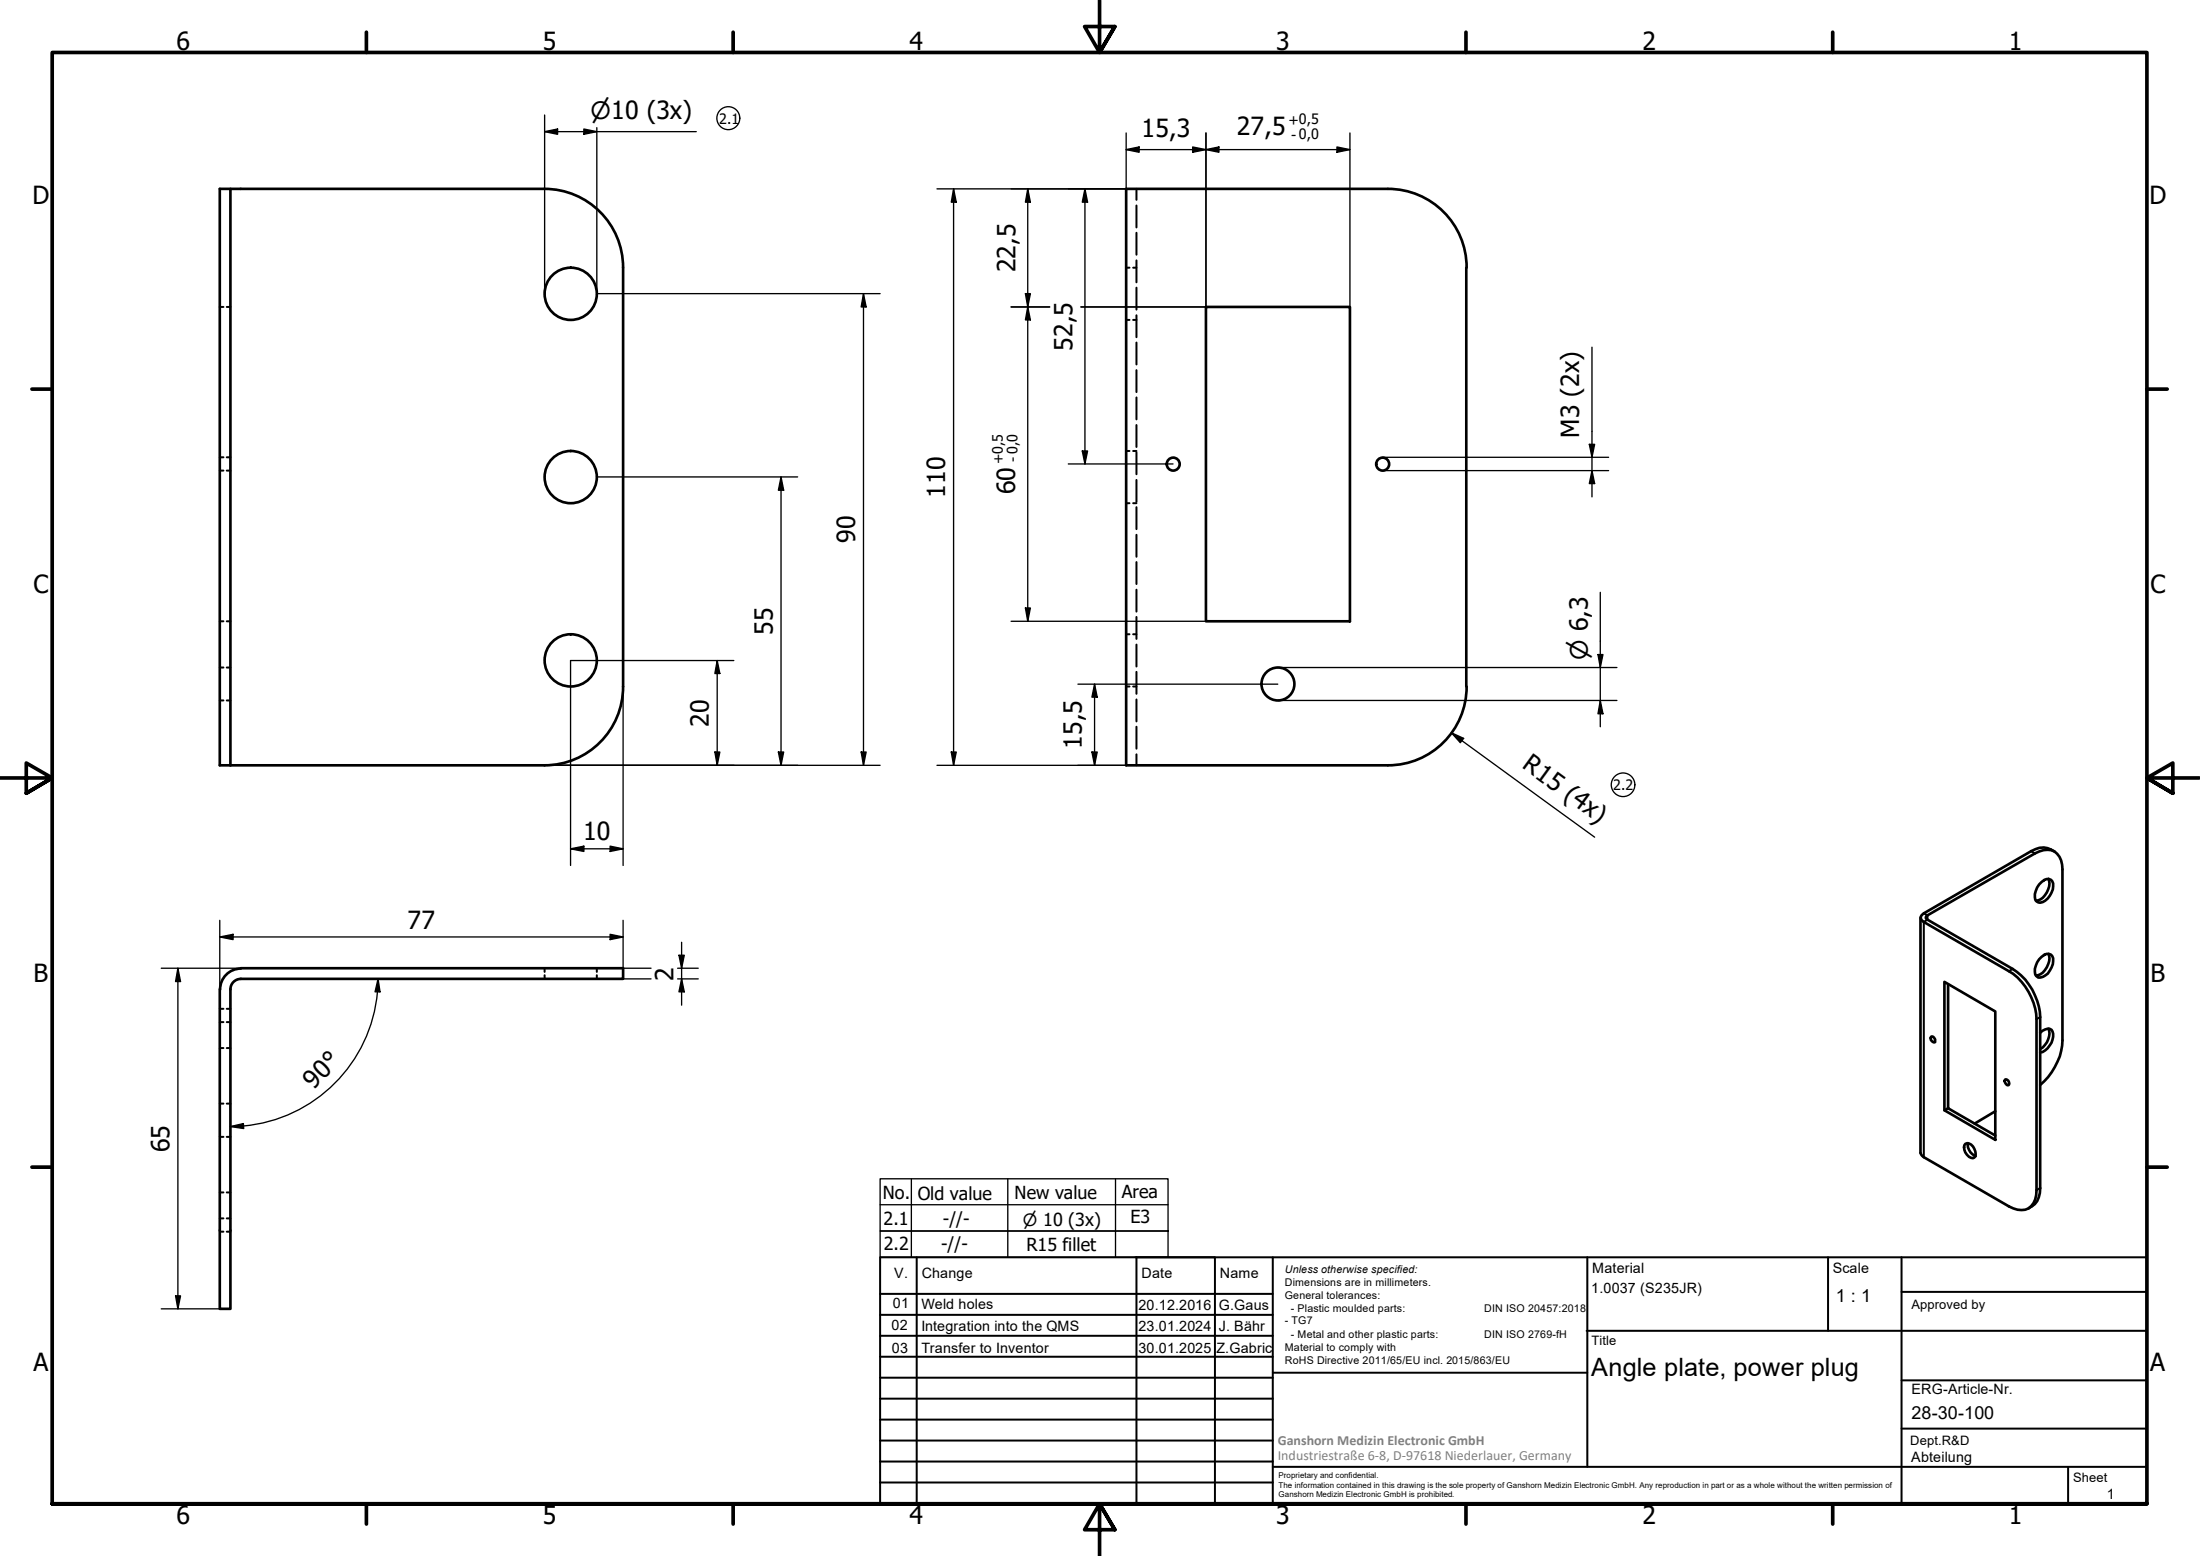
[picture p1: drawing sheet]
<svg xmlns="http://www.w3.org/2000/svg" width="420mm" height="297mm" viewBox="0 0 420 297" stroke-linecap="round" stroke-linejoin="round" font-family="sans-serif">
<!-- layer: Hidden (ISO) -->
<g fill="none" stroke="#000" stroke-width=".38">
<path d="M217 36.1v2M217 39.2v4.2M42 58.6h.7M43.3 58.6h.7M215.1 51.1h.6M216.4 51.1h.6M217 44.4v4.2M217 49.7v4.2M217 54.9v4.2M215.1 61.1h.6M216.4 61.1h.6M217 60.2v4.2"/>
<path d="M217 65.4v4.2M217 70.7v4.2M217 75.9v4.2M42 89.8h.7M42 87.3h.7M43.3 89.8h.7M43.3 87.3h.7M215.1 86.1h.6M215.1 96.1h.6M216.4 86.1h.6M216.4 96.1h.6M217 81.1v4.2"/>
<path d="M217 86.3v4.2M217 91.6v4.2M217 96.8v4.2M42 118.6h.7M43.3 118.6h.7M217 102.1v4.2M217 107.3v4.2M217 112.6v4.2M217 117.8v4.2M42 133.7h.7M42 127.4h.7M43.3 133.7h.7"/>
<path d="M43.3 127.4h.7M215.1 121.1h.6M215.1 131h.6M216.4 121.1h.6M216.4 131h.6M217 123v4.2M217 128.3v4.1M217 133.5v4.2M217 138.7v4.2M217 144v2.1M42 195.1h.7M42 192.6h.7"/>
<path d="M43.3 195.1h.7M43.3 192.6h.7M104 184.8v.7M104 186.2v.7M114 184.8v.7M114 186.2v.7M42 200.1h.7M42 217h.7M42 210.7h.7M43.3 200.1h.7M43.3 217h.7M43.3 210.7h.7"/>
<path d="M42 227.6h.7M42 235.1h.7M42 232.6h.7M43.3 227.6h.7M43.3 235.1h.7M43.3 232.6h.7"/>
</g>
<!-- layer: Visible (ISO) -->
<g fill="none" stroke="#000" stroke-width=".51">
<path d="M42 36.1h62a15 15 0 0 1 15 15v79.9a15 15 0 0 1-15 15.1h-62zM44 36.1v110M265 36.1h-49.9v110h49.9M265.1 36.1a15 15 0 0 1 15 15M230.3 58.6h27.5v60h-27.5zM280 51.1v79.9M280.1 131.1a15 15 0 0 1-15 15M389.4 168.8a1.94 1.94 0 0 1 2.3-.9 1.61 1.61 0 0 1 .3 1.9 3.4 3.4 0 0 1-2.4 2.5 .98 .98 0 0 1-1-1.1 4 4 0 0 1 .8-2.4zM391.2 167.8a3.5 3.5 0 0 1-1.9 4.1h-.5M392.4 162.5a3.7 3.7 0 0 0-4.5 0l-20.5 11.9-.6 .6v.4l.6 .6 16.3 9.4a11.5 11.5 0 0 1 5.2 9.1v32.7a3.5 3.5 0 0 1-2.1 3.7 4.4 4.4 0 0 1-3.1-.6l-16.3-9.4-.3-.3-.3-.5v-44.9M42 188.8v61.1h2v-61.1M46 184.8h73v2.1h-73"/>
<path d="M46 186.9a2 2 0 0 0-2 2M46 184.9a4 4 0 0 0-4 4M368.7 198l.2-.1a.85 .85 0 0 1 .7 1 .73 .73 0 0 1-.9-.9zM371.3 187.4l9.8 5.7v24.5l-9.8-5.7zM372 187.9v23.7l9.1 5.2M389.4 183.1a1.94 1.94 0 0 1 2.3-.9 1.61 1.61 0 0 1 .3 1.9 2.98 2.98 0 0 1-2.7 2.5 1.61 1.61 0 0 1-.5-2.3zM389.6 197.2a1.87 1.87 0 0 1 2.2-.6 2.87 2.87 0 0 1-.8 3.5l-.9 .7-.5 .1M391.2 196.4a3.4 3.4 0 0 1-1.6 3.9M391.2 182.1a3.3 3.3 0 0 1-2.4 4.1M372 211.6l-.7 .3M375.3 218.4a1.53 1.53 0 0 1 2 1.4v.5l-.2 .7a1.59 1.59 0 0 1-1.9-1.5v-.9zM375.9 218.2a2.34 2.34 0 0 0 1.4 2.5"/>
<path d="M381.1 212.1l-4 2.4M382.9 206.1a.65 .65 0 0 1 .7 .3 .65 .65 0 0 1-.1 .8 .85 .85 0 0 1-.6-1.1zM389.6 207.1a12.1 12.1 0 0 0 4.3-8.5v-32.6a3.5 3.5 0 0 0-2.2-3.7 4.4 4.4 0 0 0-3.1 .6l-20.5 11.8-.2 .2-.1 .3 .3 .4 16.3 9.4a11.5 11.5 0 0 1 5.2 9.2v32.6a3.7 3.7 0 0 1-2.2 3.9"/>
<circle cx="109" cy="56.1" r="5"/>
<circle cx="109" cy="91.1" r="5"/>
<circle cx="224.1" cy="88.6" r="1.24"/>
<circle cx="264.1" cy="88.6" r="1.24"/>
<circle cx="109" cy="126.1" r="5"/>
<circle cx="244.1" cy="130.6" r="3.1"/>
</g>
<!-- layer: Visible Narrow (ISO) -->
<path d="M367.4 174.4l.7 .3v.9l-.7 .4v44.9M387.9 162.5l.7 .4M384.4 185l-.7 .4M389.6 194.2l-.7 .3M389.6 226.8l-.7 .4" fill="none" stroke="#000" stroke-width=".38"/>
<!-- layer: Border (ISO) -->
<g fill="none" stroke="#000" stroke-width=".7">
<path d="M70 6.1v3.9M140 6.1v3.9M210 0v10l-2.9-4.9h5.8l-2.9 4.9 2.9-4.9M280 6.1v3.9M350 6.1v3.9M6.1 74.3h3.9M410 74.3h3.9M0 148.5h10l-5-2.8v5.7l5-2.9-5 2.9M420 148.5h-10l5-2.8v5.7l-5-2.9 5 2.9M6.1 222.8h3.9M410 222.8h3.9M10 287.1v-277.1h400v277.1h-400h400"/>
<path d="M70 287.1v3.8M140 287.1v3.8M212.9 292l-2.9-4.9 2.9 4.9h-5.8l2.9-4.9v9.9M280 287.1v3.8M350 287.1v3.8"/>
</g>
<!-- layer: TitleBlock -->
<g fill="none" stroke="#000" stroke-width=".38">
<path d="M168.1 251h75M168.1 247h75M168.1 255h75M168.1 259h75M175.1 240v47M216.9 240h15M217 240v47M232 240v47M243.1 240.1v46.9h-75v-47h241.9v47.1h-167M303 254h107M303.1 240v40M349.1 240v14"/>
<path d="M363.2 240v47.1M363.2 246.6h46.8M168.1 271h75M168.1 263h75M168.1 267h75M168.1 275h75M168.1 279h75M243.1 262.1h60M363.2 272.7h46.8M363.2 263.5h46.8M168.1 283h75M216.9 287h15"/>
<path d="M243.1 280h166.9M395 280.1v7"/>
</g>
<!-- layer: Sketch Geometry (ISO) -->
<g fill="none" stroke="#000" stroke-width=".25">
<path d="M168.1 235h55v5h-55zM168.1 225h55v10h-55zM168.1 230h55M174.1 225v15M192.5 225v15M213 225v15"/>
<circle cx="139.1" cy="22.6" r="2.19"/>
<circle cx="310" cy="149.8" r="2.25"/>
</g>
<!-- layer: Dimension (ISO) -->
<g fill="none" stroke="#000" stroke-width=".25">
<path d="M104 25.1l2.5-.5v1zM104 25.1h29M104 22v34.1M111.5 24.6l2.5 .5-2.5 .5zM114 24.4v31.7h54.1M178.9 36.1h40.2M182.1 36.1l.5 2.5h-.9zM182.1 36.1v110M196.3 36.1l.5 2.5h-1zM196.3 36.1v82.5M207.2 36.1l.5 2.5h-1zM207.2 36.1v52.5"/>
<path d="M215.1 28.6l2.5-.5v1zM215.1 28.6h42.7M215.1 25.4v10.7M227.8 28.1l2.5 .5-2.5 .5zM230.3 28.6l2.5-.5v1zM230.3 25.4v33.2h-23.9M255.3 28.1l2.5 .5-2.5 .5zM257.8 25.4v33.2M164.9 56.1l.5 2.5h-.9zM164.9 56.1v90M193.1 58.6h7.4M195.8 56.1h1l-.5 2.5z"/>
<path d="M196.3 58.6l.5 2.5h-1zM304 66.3v28.6M114 91h38.3M149.2 91l.5 2.6h-1zM149.2 91v55.1M204 88.6h20M206.7 86.1h1l-.5 2.5zM264 89.8h43.2M264 87.3h43.2M303.5 84.8h1l-.5 2.5zM304 89.8l.5 2.5h-1zM193.1 118.6h37.2"/>
<path d="M195.8 116.1h1l-.5 2.5zM305.6 113.1v25.6M119 131v34.2M137 126.1l.5 2.5h-1zM137 126.1v20M140.1 126.1h-31.1v39.1M205.9 130.6h38.1M209 130.6l.5 2.5h-1zM209 130.6v15.5M244 127.4h64.8M244 133.7h64.8M277.2 139.9l2.3 1.1-.6 .8z"/>
<path d="M277.2 139.9l27.3 19.9M305.2 125h.9l-.5 2.4zM305.6 133.7l.5 2.6h-.9zM104 146.1h64.1M136.5 143.6h1l-.5 2.5zM148.7 143.6h1l-.5 2.5zM164.5 143.6h.9l-.5 2.5zM178.9 146.1h40.2M181.7 143.6h.9l-.5 2.5zM208.5 143.6h1l-.5 2.5zM42 178.9l2.5-.5v1zM42 178.9h77"/>
<path d="M42 175.7v13.1M109 162l2.5-.5v1zM109 162h10M116.5 161.5l2.5 .5-2.5 .5zM116.5 178.4l2.5 .5-2.5 .5zM119 175.7v9.1h5.3M130.2 179.9v12M30.8 184.8h15.2M34 184.8l.5 2.6h-1zM34 184.8v65.1M72.2 186.9l.4 2.4h-1zM72.2 186.9a28.2 28.2 0 0 1-25.7 28"/>
<path d="M119 186.9h5.3M129.4 184.8h3.9M129.4 186.9h3.9M129.7 182.4h1l-.5 2.4zM130.2 186.9l.5 2.4h-1zM44 215.1l2.5-.6v.9zM46.5 214.9l-2.5 .2M30.8 249.9h11.2M33.5 247.4h1l-.5 2.5z"/>
</g>
<g fill="#000">
<path d="M104 25.1l2.5-.5v1zM111.5 24.6l2.5 .5-2.5 .5zM182.1 36.1l.5 2.5h-.9zM196.3 36.1l.5 2.5h-1zM207.2 36.1l.5 2.5h-1zM215.1 28.6l2.5-.5v1zM227.8 28.1l2.5 .5-2.5 .5zM230.3 28.6l2.5-.5v1zM255.3 28.1l2.5 .5-2.5 .5zM164.9 56.1l.5 2.5h-.9zM195.8 56.1h1l-.5 2.5zM196.3 58.6l.5 2.5h-1z"/>
<path d="M149.2 91l.5 2.6h-1zM206.7 86.1h1l-.5 2.5zM303.5 84.8h1l-.5 2.5zM304 89.8l.5 2.5h-1zM195.8 116.1h1l-.5 2.5zM137 126.1l.5 2.5h-1zM209 130.6l.5 2.5h-1zM305.2 125h.9l-.5 2.4zM305.6 133.7l.5 2.6h-.9zM136.5 143.6h1l-.5 2.5zM148.7 143.6h1l-.5 2.5zM164.5 143.6h.9l-.5 2.5z"/>
<path d="M181.7 143.6h.9l-.5 2.5zM208.5 143.6h1l-.5 2.5zM277.2 139.9l2.3 1.1-.6 .8zM42 178.9l2.5-.5v1zM109 162l2.5-.5v1zM116.5 161.5l2.5 .5-2.5 .5zM116.5 178.4l2.5 .5-2.5 .5zM34 184.8l.5 2.6h-1zM72.2 186.9l.4 2.4h-1zM129.7 182.4h1l-.5 2.4zM130.2 186.9l.5 2.4h-1zM44 215.1l2.5-.6v.9z"/>
<path d="M33.5 247.4h1l-.5 2.5z"/>
</g>
<g font-size="4.8">
<text x="33.7" y="9.6">6</text>
<text x="103.7" y="9.6">5</text>
<text x="173.7" y="9.6">4</text>
<text x="243.7" y="9.6">3</text>
<text x="313.7" y="9.6">2</text>
<text x="383.7" y="9.6">1</text>
<text x="218" y="26.2">15,3</text>
<text x="236.2" y="25.8">27,5</text>
<text x="6.2" y="38.9">D</text>
<text x="410.5" y="38.9">D</text>
<text x="193.9" y="52" transform="rotate(-90 193.9 52)">22,5</text>
<text x="204.9" y="67" transform="rotate(-90 204.9 67)">52,5</text>
<text x="301.6" y="83.6" transform="rotate(-90 301.6 83.6)">M3 (2x)</text>
<text x="180.5" y="95" transform="rotate(-90 180.5 95)">110</text>
<text x="193.9" y="94.3" transform="rotate(-90 193.9 94.3)">60</text>
<text x="163.3" y="103.7" transform="rotate(-90 163.3 103.7)">90</text>
<text x="6.4" y="113.1">C</text>
<text x="410.7" y="113.1">C</text>
<text x="147.6" y="121.2" transform="rotate(-90 147.6 121.2)">55</text>
<text x="135.4" y="138.7" transform="rotate(-90 135.4 138.7)">20</text>
<text x="206.6" y="143" transform="rotate(-90 206.6 143)">15,5</text>
<text x="290.5" y="146.5" transform="rotate(36 290.5 146.5)">R15 (4x)</text>
<text x="111.4" y="160.5">10</text>
<text x="77.9" y="177.3">77</text>
<text x="6.4" y="187.4">B</text>
<text x="128.7" y="187.2" transform="rotate(-90 128.7 187.2)">2</text>
<text x="410.7" y="187.4">B</text>
<text x="59.9" y="208.1" transform="rotate(-45 59.9 208.1)">90°</text>
<text x="32.4" y="219.9" transform="rotate(-90 32.4 219.9)">65</text>
<text x="6.4" y="261.7">A</text>
<text x="303.9" y="262.6">Angle plate, power plug</text>
<text x="410.7" y="261.7">A</text>
<text x="33.7" y="290.9">6</text>
<text x="103.7" y="290.9">5</text>
<text x="173.7" y="290.9">4</text>
<text x="243.7" y="290.9">3</text>
<text x="313.7" y="290.9">2</text>
<text x="383.7" y="290.9">1</text>
</g>
<g font-size="4.6">
<text x="112.8" y="22.7">⌀10 (3x)</text>
<text x="303.3" y="126" transform="rotate(-90 303.3 126)">⌀ 6,3</text>
</g>
<g font-size="3.4">
<text x="168.6" y="229">No.</text>
<text x="168.7" y="233.9">2.1</text>
<text x="175.3" y="229.1">Old value</text>
<text x="180.1" y="233.8">-//-</text>
<text x="193.7" y="228.8">New value</text>
<text x="214.2" y="228.8">Area</text>
<text x="215.9" y="233.4">E3</text>
<text x="168.8" y="238.6">2.2</text>
<text x="179.8" y="238.7">-//-</text>
<text x="196" y="238.8">R15 fillet</text>
<text x="350.6" y="248.5">1 : 1</text>
<text x="365.1" y="270.9">28-30-100</text>
</g>
<text font-size="3.2" x="195.3" y="234">⌀ 10 (3x)</text>
<g font-size="2.7">
<text x="137.4" y="23.6">2.1</text>
<text x="246.1" y="23.9">+0,5</text>
<text x="246.6" y="26.7">- 0,0</text>
<text x="191.6" y="88.6" transform="rotate(-90 191.6 88.6)">+0,5</text>
<text x="194.4" y="88.1" transform="rotate(-90 194.4 88.1)">- 0,0</text>
<text x="308.1" y="150.7">2.2</text>
<text x="170.8" y="244">V.</text>
<text x="176" y="244">Change</text>
<text x="218" y="244">Date</text>
<text x="233" y="244">Name</text>
<text x="304.1" y="243">Material</text>
<text x="350" y="243.1">Scale</text>
<text x="170.5" y="249.7">01</text>
<text x="176" y="249.9">Weld holes</text>
<text x="217.4" y="250">20.12.2016</text>
<text x="232.8" y="250">G.Gaus</text>
<text x="303.9" y="246.8">1.0037 (S235JR)</text>
<text x="170.2" y="253.9">02</text>
<text x="176" y="254">Integration into the QMS</text>
<text x="217.4" y="254">23.01.2024</text>
<text x="232.8" y="254">J. Bähr</text>
<text x="170.3" y="258.3">03</text>
<text x="176" y="258.2">Transfer to Inventor</text>
<text x="217.4" y="258.2">30.01.2025</text>
<text x="232.3" y="258.3">Z.Gabric</text>
<text x="365.1" y="266.1">ERG-Article-Nr.</text>
<text x="365" y="279">Abteilung</text>
<text x="402.3" y="286.2">1</text>
</g>
<g font-size="2.7" fill="#808080">
<text x="244" y="275.8">Ganshorn Medizin Electronic GmbH</text>
<text x="244" y="278.7">Industriestraße 6-8, D-97618 Niederlauer, Germany</text>
</g>
<g font-size="2.5">
<text x="365.1" y="249.9">Approved by</text>
<text x="304" y="256.8">Title</text>
<text x="364.8" y="275.8">Dept.R&amp;D</text>
<text x="395.9" y="282.9">Sheet</text>
</g>
<g font-size="2">
<text x="245.4" y="242.9">Unless otherwise specified:</text>
<text x="245.4" y="245.4">Dimensions are in millimeters.</text>
<text x="245.4" y="247.9">General tolerances:</text>
<text x="246.5" y="250.4">- Plastic moulded parts:</text>
<text x="283.5" y="250.4">DIN ISO 20457:2018</text>
<text x="245.4" y="252.8">- TG7</text>
<text x="245.4" y="257.9">Material to comply with</text>
<text x="246.5" y="255.4">- Metal and other plastic parts:</text>
<text x="283.5" y="255.4">DIN ISO 2769-fH</text>
<text x="245.4" y="260.3">RoHS Directive 2011/65/EU incl. 2015/863/EU</text>
</g>
<g font-size="1.5">
<text x="244.2" y="282.2">Proprietary and confidential.</text>
<text x="244.2" y="284">The information contained in this drawing is the sole property of Ganshorn Medizin Electronic GmbH. Any reproduction in part or as a whole without the written permission of</text>
<text x="244.2" y="285.8">Ganshorn Medizin Electronic GmbH is prohibited.</text>
</g>
</svg>
